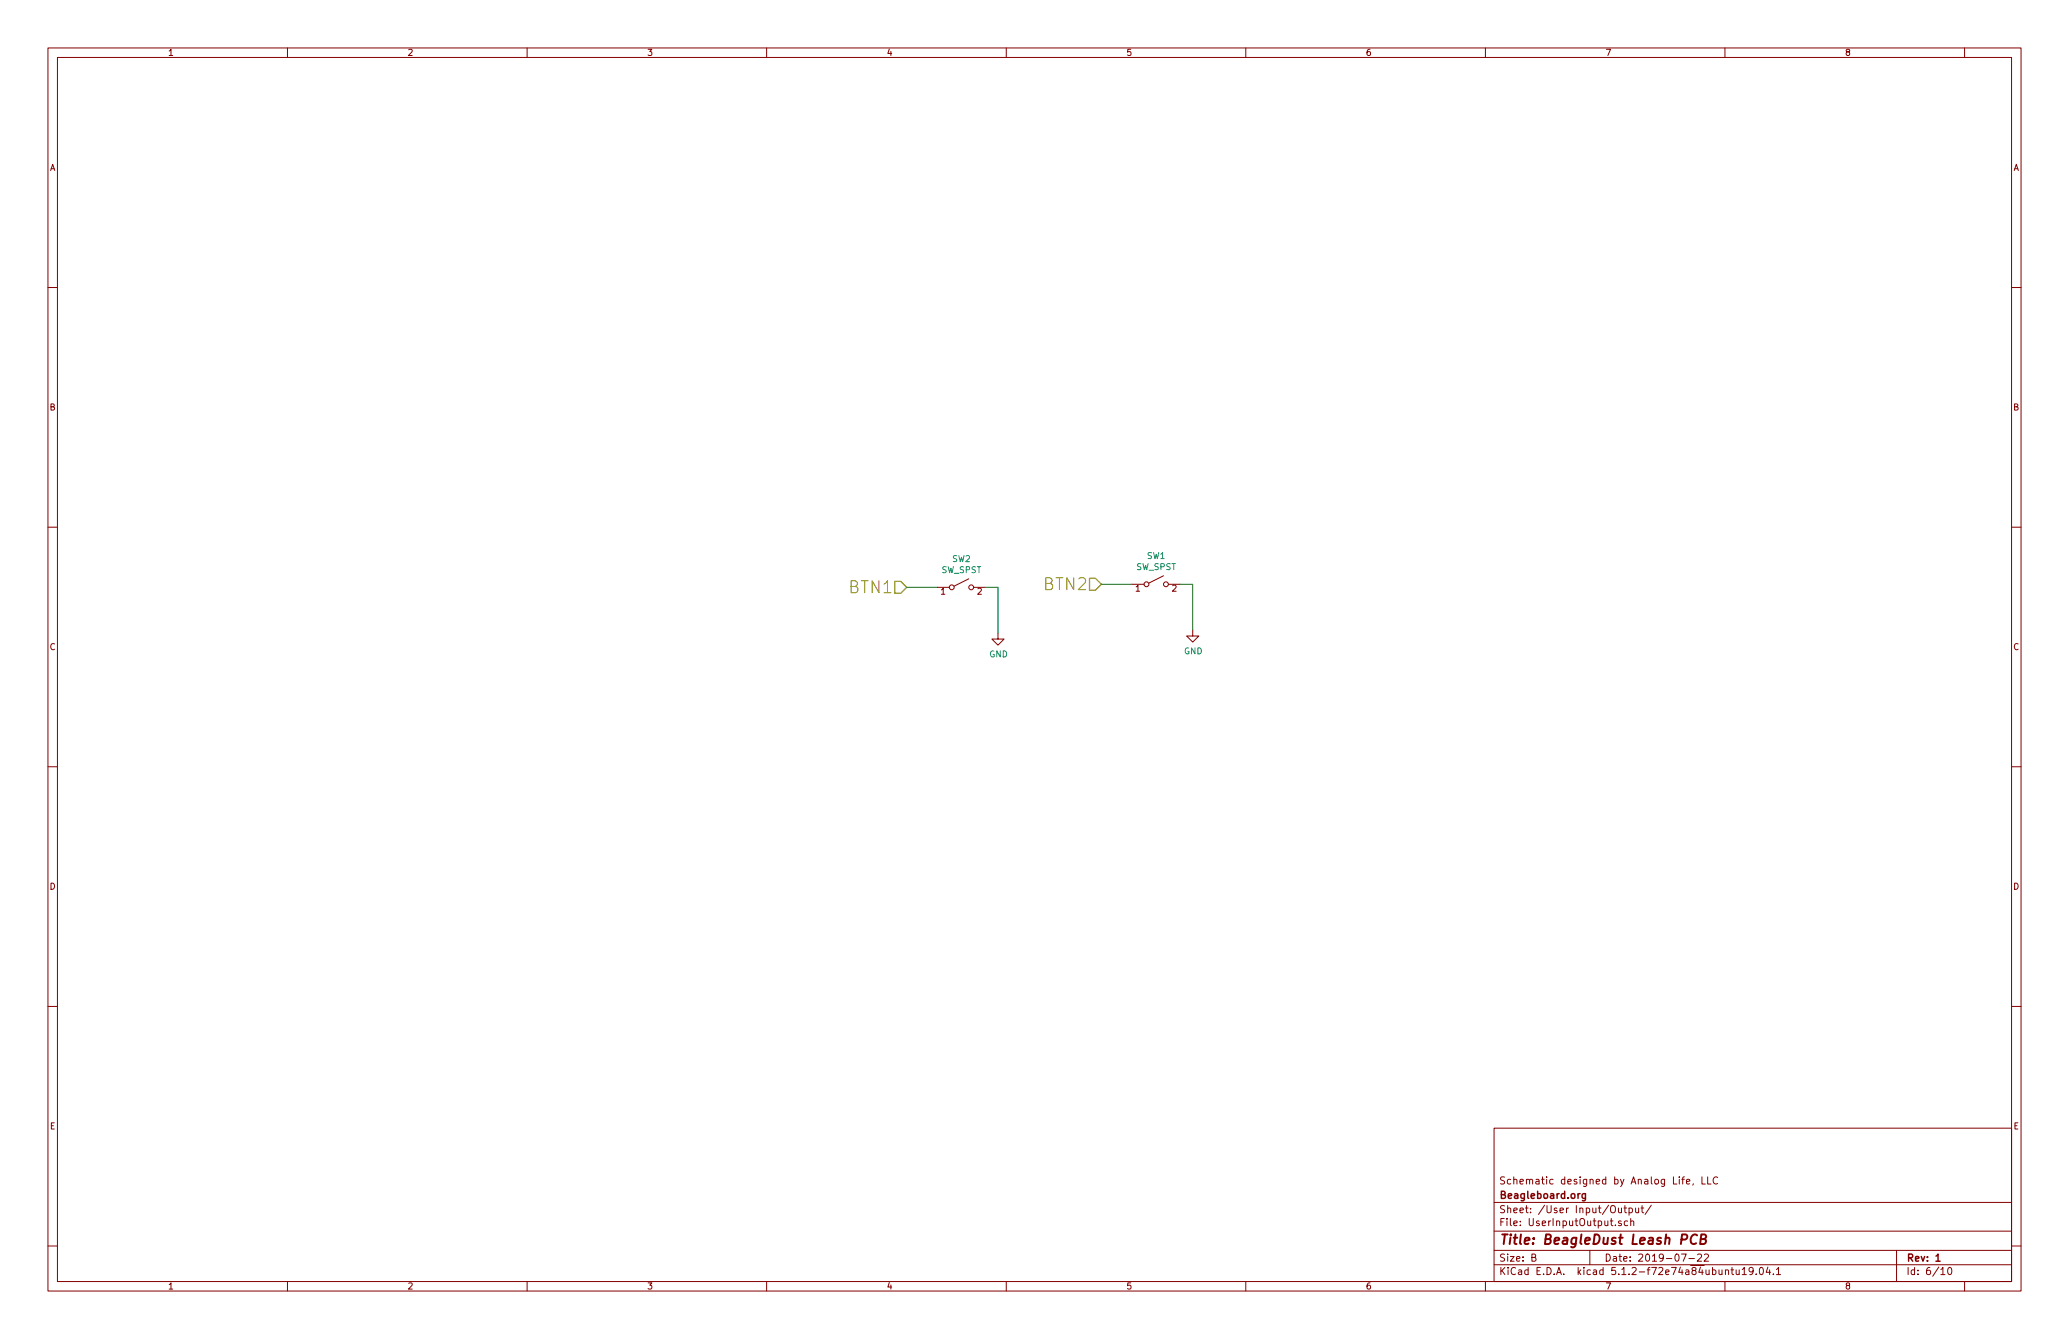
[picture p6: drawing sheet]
EESchema Schematic File Version 4
LIBS:LeashPCB-cache
EELAYER 29 0
EELAYER END
$Descr B 17000 11000
encoding utf-8
Sheet 6 10
Title "BeagleDust Leash PCB"
Date "2019-07-22"
Rev "1"
Comp "Beagleboard.org"
Comment1 "Schematic designed by Analog Life, LLC"
Comment2 ""
Comment3 ""
Comment4 ""
$EndDescr
$Comp
L Switch:SW_SPST SW2
U 1 1
P 7900 4825
F 0 "SW2" H 7900 5060 50  0000 C CNN
F 1 "SW_SPST" H 7900 4969 50  0000 C CNN
F 2 "leash:EVQ-P7A01P" H 7900 4825 50  0001 C CNN
F 3 "https://b2b-api.panasonic.eu/file_stream/pids/fileversion/2431" H 7900 4825 50  0001 C CNN
F 4 "EVQ-P7A01P" H 7900 4825 50  0001 C CNN "MPN1"
F 5 "https://www.digikey.com/product-detail/en/panasonic-electronic-components/EVQ-P7A01P/P16763TR-ND/4429447" H 7900 4825 50  0001 C CNN "Link1"
	1    7900 4825
	1    0    0    -1  
$EndComp
$Comp
L power:GND #PWR0103
U 1 1
P 8200 5200
F 0 "#PWR0103" H 8200 4950 50  0001 C CNN
F 1 "GND" H 8205 5027 50  0000 C CNN
F 2 "" H 8200 5200 50  0001 C CNN
F 3 "" H 8200 5200 50  0001 C CNN
	1    8200 5200
	1    0    0    -1  
$EndComp
Wire Wire Line
	8200 5200 8200 4825
Wire Wire Line
	8200 4825 8100 4825
Text HLabel 7450 4825 0    98   Input ~ 0
BTN1
Wire Wire Line
	7700 4825 7450 4825
$Comp
L Switch:SW_SPST SW1
U 1 1
P 9500 4800
F 0 "SW1" H 9500 5035 50  0000 C CNN
F 1 "SW_SPST" H 9500 4944 50  0000 C CNN
F 2 "leash:EVQ-P7A01P" H 9500 4800 50  0001 C CNN
F 3 "https://b2b-api.panasonic.eu/file_stream/pids/fileversion/2431" H 9500 4800 50  0001 C CNN
F 4 "EVQ-P7A01P" H 9500 4800 50  0001 C CNN "MPN1"
F 5 "https://www.digikey.com/product-detail/en/panasonic-electronic-components/EVQ-P7A01P/P16763TR-ND/4429447" H 9500 4800 50  0001 C CNN "Link1"
	1    9500 4800
	1    0    0    -1  
$EndComp
$Comp
L power:GND #PWR0153
U 1 1
P 9800 5175
F 0 "#PWR0153" H 9800 4925 50  0001 C CNN
F 1 "GND" H 9805 5002 50  0000 C CNN
F 2 "" H 9800 5175 50  0001 C CNN
F 3 "" H 9800 5175 50  0001 C CNN
	1    9800 5175
	1    0    0    -1  
$EndComp
Wire Wire Line
	9800 5175 9800 4800
Wire Wire Line
	9800 4800 9700 4800
Text HLabel 9050 4800 0    98   Input ~ 0
BTN2
Wire Wire Line
	9300 4800 9050 4800
$EndSCHEMATC
